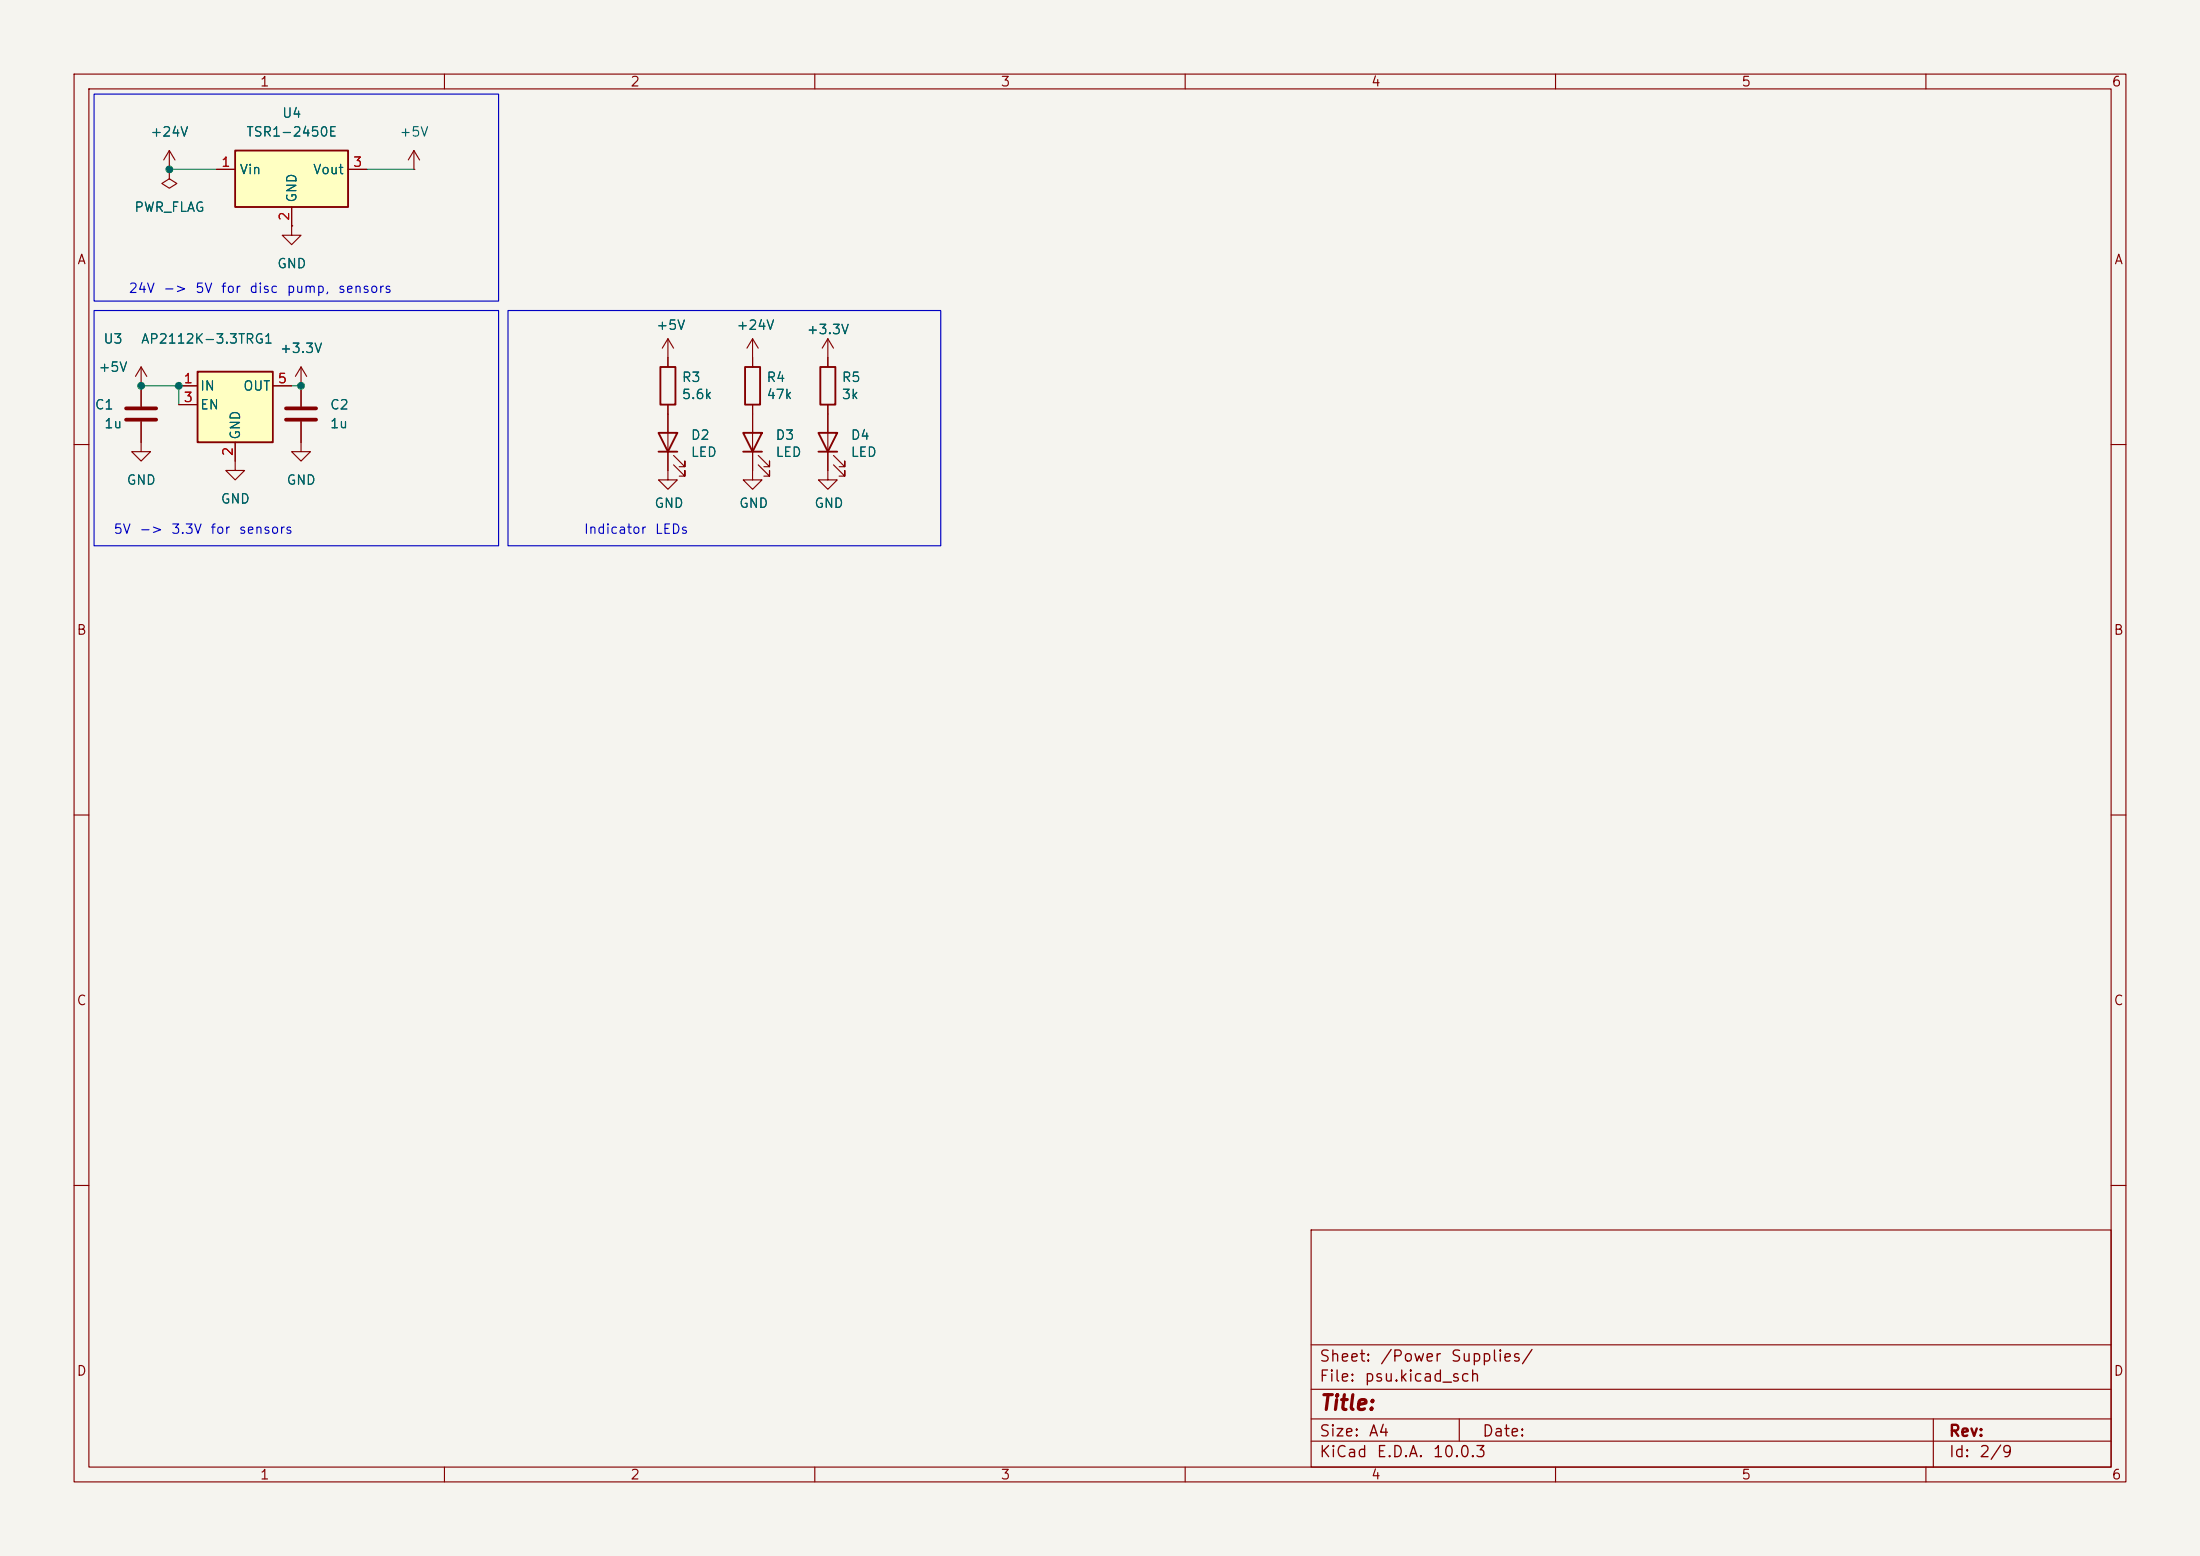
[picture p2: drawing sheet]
<svg xmlns="http://www.w3.org/2000/svg" width="297mm" height="210mm" viewBox="0 0 297 210" stroke-linecap="round" stroke-linejoin="round" font-family="sans-serif">
<path d="M0 0h297v210h-297z" fill="#f5f4ef" stroke="#f5f4ef" stroke-width=".14"/>
<g fill="none" stroke="#840000" stroke-width=".15">
<path d="M10 10h277v190h-277zM12 12h273v186h-273zM60 10v2M110 10v2M160 10v2M210 10v2M260 10v2M22.9 22.9h.1M22.9 20.3l-.8 1.3M22.9 20.3l.7 1.3M22.9 20.3v2.6M101.6 48.3v1.2"/>
<path d="M101.6 54.6v8.9M111.8 54.6v10.2h1.2l-1.2 1.2-1.3-1.2h1.3M111.8 45.7v3.8M111.8 45.7l-.8 1.3M111.8 45.7l.7 1.3M10 60h2M102.4 62.7l1.5 1.6v-.8v.8h-.8M102.4 61.5l1.5 1.5v-.8v.8h-.8M112.5 62.7l1.5 1.6v-.8v.8h-.7M112.5 61.5l1.5 1.5v-.8v.8h-.7M285 60h2M10 110h2"/>
<path d="M285 110h2M10 160h2M177 166h108v32h-108zM285 160h2M60 198v2M110 198v2M160 198v2M177 194.5h108M177 191.5h108M177 187.5h108M177 181.5h108M197 191.5v3"/>
<path d="M210 198v2M260 198v2M261 191.5v6.5"/>
</g>
<path d="M100.3 58.4h2.6l-1.3 2.6zM100.6 49.5h2v5.1h-2zM110.5 58.4h2.5l-1.2 2.6zM110.7 49.5h2.1v5.1h-2.1zM100.3 61h2.6M110.5 61h2.5" fill="none" stroke="#840000" stroke-width=".25"/>
<path d="M31.7 20.3h15.3v7.6h-15.3z" fill="#ffffc2"/>
<path d="M31.7 20.3h15.3v7.6h-15.3z" fill="none" stroke="#840000" stroke-width=".25"/>
<g fill="none" stroke="#840000" stroke-width=".15">
<path d="M22.9 22.9v1.2l1 .7-1 .6-1.1-.6 1.1-.7M22.9 22.9h.1M29.2 22.9h2.5M39.4 27.9v2.6M47 22.9h2.5M55.9 22.9h.1M55.9 20.3l-.8 1.3M55.9 20.3l.7 1.3M55.9 20.3v2.6M19 52.1v2.8M19 56.9v2.8M40.6 59.7v1.3h1.3l-1.3 1.2-1.2-1.2h1.2"/>
<path d="M31.7 62.2v1.3h1.3l-1.3 1.3-1.2-1.3h1.2"/>
</g>
<path d="M17 55.1h4.1M17 56.6h4.1" fill="none" stroke="#840000" stroke-width=".51"/>
<path d="M26.7 50.2h10.1v9.5h-10.1z" fill="#ffffc2"/>
<path d="M26.7 50.2h10.1v9.5h-10.1zM88.9 58.4h2.5l-1.2 2.6zM89.2 49.5h2v5.1h-2zM88.9 61h2.5" fill="none" stroke="#840000" stroke-width=".25"/>
<g fill="none" stroke="#840000" stroke-width=".15">
<path d="M22.9 22.9h.1M29.2 22.9h2.5M39.4 30.5v1.3h1.2l-1.2 1.2-1.3-1.2h1.3M39.4 30.5h.1M39.4 27.9v2.6M47 22.9h2.5M19 56.9v4.1h1.3l-1.3 1.2-1.2-1.2h1.2M19 49.5l-.7 1.3M19 49.5l.8 1.3M19 49.5v5.4M24.1 52.1h2.6M24.1 54.6h2.6"/>
<path d="M31.7 59.7v2.5M36.8 52.1h2.6M40.6 49.5v5.4M40.6 56.9v2.8M40.6 49.5l-.7 1.3M40.6 49.5l.8 1.3M90.2 54.6v10.2h1.2l-1.2 1.2-1.3-1.2h1.3M90.2 45.7l-.8 1.3M90.2 45.7l.7 1.3M90.2 45.7v3.8M101.6 45.7l-.8 1.3M101.6 45.7l.8 1.3"/>
<path d="M101.6 45.7v3.8M101.6 54.6v3.8M111.8 48.3v1.2M111.8 54.6v3.8M90.9 62.7l1.6 1.6v-.8v.8h-.8M90.9 61.5l1.6 1.5v-.8v.8h-.8M101.6 61v3.8h1.3l-1.3 1.2-1.3-1.2h1.3M111.8 61v2.5"/>
</g>
<path d="M38.6 55.1h4.1M38.6 56.6h4.1" fill="none" stroke="#840000" stroke-width=".51"/>
<path d="M22.9 22.9h6.3M49.5 22.9h6.4M19 52.1h5.1v2.5M39.4 52.1h1.2" fill="none" stroke="#009600" stroke-width=".15"/>
<path d="M12.7 12.7h54.6v27.9h-54.6zM12.7 41.9h54.6v31.8h-54.6zM68.6 41.9h58.4v31.8h-58.4z" fill="none" stroke="#0000c2" stroke-width=".15"/>
<g fill="#009600" stroke="#009600" stroke-width=".14">
<circle cx="22.9" cy="22.9" r=".46"/>
<circle cx="40.6" cy="52.1" r=".46"/>
<circle cx="24.1" cy="52.1" r=".46"/>
<circle cx="19" cy="52.1" r=".46"/>
</g>
<text font-size="2" fill="#840000" x="178" y="190.8">Title:</text>
<g font-size="1.5" fill="#840000">
<text x="178" y="184.2">Sheet:</text>
<text x="186.2" y="184.2">/Power</text>
<text x="195.7" y="184.2">Supplies/</text>
<text x="178" y="186.9">File:</text>
<text x="184.1" y="186.9">psu.kicad_sch</text>
<text x="178" y="197.1">KiCad</text>
<text x="178" y="194.3">Size:</text>
<text x="184.7" y="194.3">A4</text>
<text x="185.7" y="197.1">E.D.A.</text>
<text x="193.3" y="197.1">10.0.3</text>
<text x="200" y="194.3">Date:</text>
<text x="263" y="194.3">Rev:</text>
<text x="263" y="197.1">Id:</text>
<text x="267.1" y="197.1">2/9</text>
</g>
<g font-size="1.3" fill="#840000">
<text x="35" y="12">1</text>
<text x="85" y="12">2</text>
<text x="135" y="12">3</text>
<text x="185" y="12">4</text>
<text x="235" y="12">5</text>
<text x="285" y="12">6</text>
<text x="10.3" y="36">A</text>
<text x="285.3" y="36">A</text>
<text x="10.3" y="86">B</text>
<text x="285.3" y="86">B</text>
<text x="10.3" y="136">C</text>
<text x="285.3" y="136">C</text>
<text x="10.3" y="186">D</text>
<text x="285.3" y="186">D</text>
<text x="35" y="200">1</text>
<text x="85" y="200">2</text>
<text x="135" y="200">3</text>
<text x="185" y="200">4</text>
<text x="235" y="200">5</text>
<text x="285" y="200">6</text>
</g>
<g font-size="1.3" fill="#006464">
<text x="38" y="16.2">U4</text>
<text x="20.2" y="18.8">+24V</text>
<text x="32.3" y="23.8">Vin</text>
<text x="33.2" y="18.8">TSR1-2450E</text>
<text x="42.2" y="23.8">Vout</text>
<text x="53.8" y="18.8">+5V</text>
<text x="18" y="28.9">PWR_FLAG</text>
<text x="40.3" y="27.4" transform="rotate(-90 40.3 27.4)">GND</text>
<text x="37.3" y="36.5">GND</text>
<text x="13.9" y="46.7">U3</text>
<text x="18.9" y="46.7">AP2112K-3.3TRG1</text>
<text x="37.7" y="48">+3.3V</text>
<text x="88.5" y="44.8">+5V</text>
<text x="99.3" y="44.8">+24V</text>
<text x="108.8" y="45.4">+3.3V</text>
<text x="13.2" y="50.5">+5V</text>
<text x="26.9" y="53">IN</text>
<text x="32.7" y="53">OUT</text>
<text x="92" y="51.9">R3</text>
<text x="103.4" y="51.9">R4</text>
<text x="113.5" y="51.9">R5</text>
<text x="12.7" y="55.6">C1</text>
<text x="14" y="58.1">1u</text>
<text x="26.9" y="55.6">EN</text>
<text x="32.7" y="59.4" transform="rotate(-90 32.7 59.4)">GND</text>
<text x="44.5" y="55.6">C2</text>
<text x="44.5" y="58.1">1u</text>
<text x="92" y="54.2">5.6k</text>
<text x="93.2" y="59.7">D2</text>
<text x="103.4" y="54.2">47k</text>
<text x="104.6" y="59.7">D3</text>
<text x="113.5" y="54.2">3k</text>
<text x="114.8" y="59.7">D4</text>
<text x="17" y="65.7">GND</text>
<text x="38.6" y="65.7">GND</text>
<text x="93.2" y="62">LED</text>
<text x="104.6" y="62">LED</text>
<text x="114.8" y="62">LED</text>
<text x="29.7" y="68.3">GND</text>
<text x="88.3" y="68.9">GND</text>
<text x="99.7" y="68.9">GND</text>
<text x="109.9" y="68.9">GND</text>
</g>
<g font-size="1.3" fill="#a90000">
<text x="29.8" y="22.8">1</text>
<text x="47.6" y="22.8">3</text>
<text x="39.3" y="29.9" transform="rotate(-90 39.3 29.9)">2</text>
<text x="24.7" y="52">1</text>
<text x="37.4" y="52">5</text>
<text x="24.7" y="54.6">3</text>
<text x="31.7" y="61.7" transform="rotate(-90 31.7 61.7)">2</text>
</g>
<g font-size="1.3" fill="#0000c2">
<text x="17.3" y="39.9">24V</text>
<text x="22" y="39.9">-&gt;</text>
<text x="26.3" y="39.9">5V</text>
<text x="29.7" y="39.9">for</text>
<text x="33.6" y="39.9">disc</text>
<text x="38.6" y="39.9">pump,</text>
<text x="45.5" y="39.9">sensors</text>
<text x="15.2" y="72.4">5V</text>
<text x="18.7" y="72.4">-&gt;</text>
<text x="23" y="72.4">3.3V</text>
<text x="28.3" y="72.4">for</text>
<text x="32.1" y="72.4">sensors</text>
<text x="78.7" y="72.4">Indicator</text>
<text x="88.3" y="72.4">LEDs</text>
</g>
</svg>
